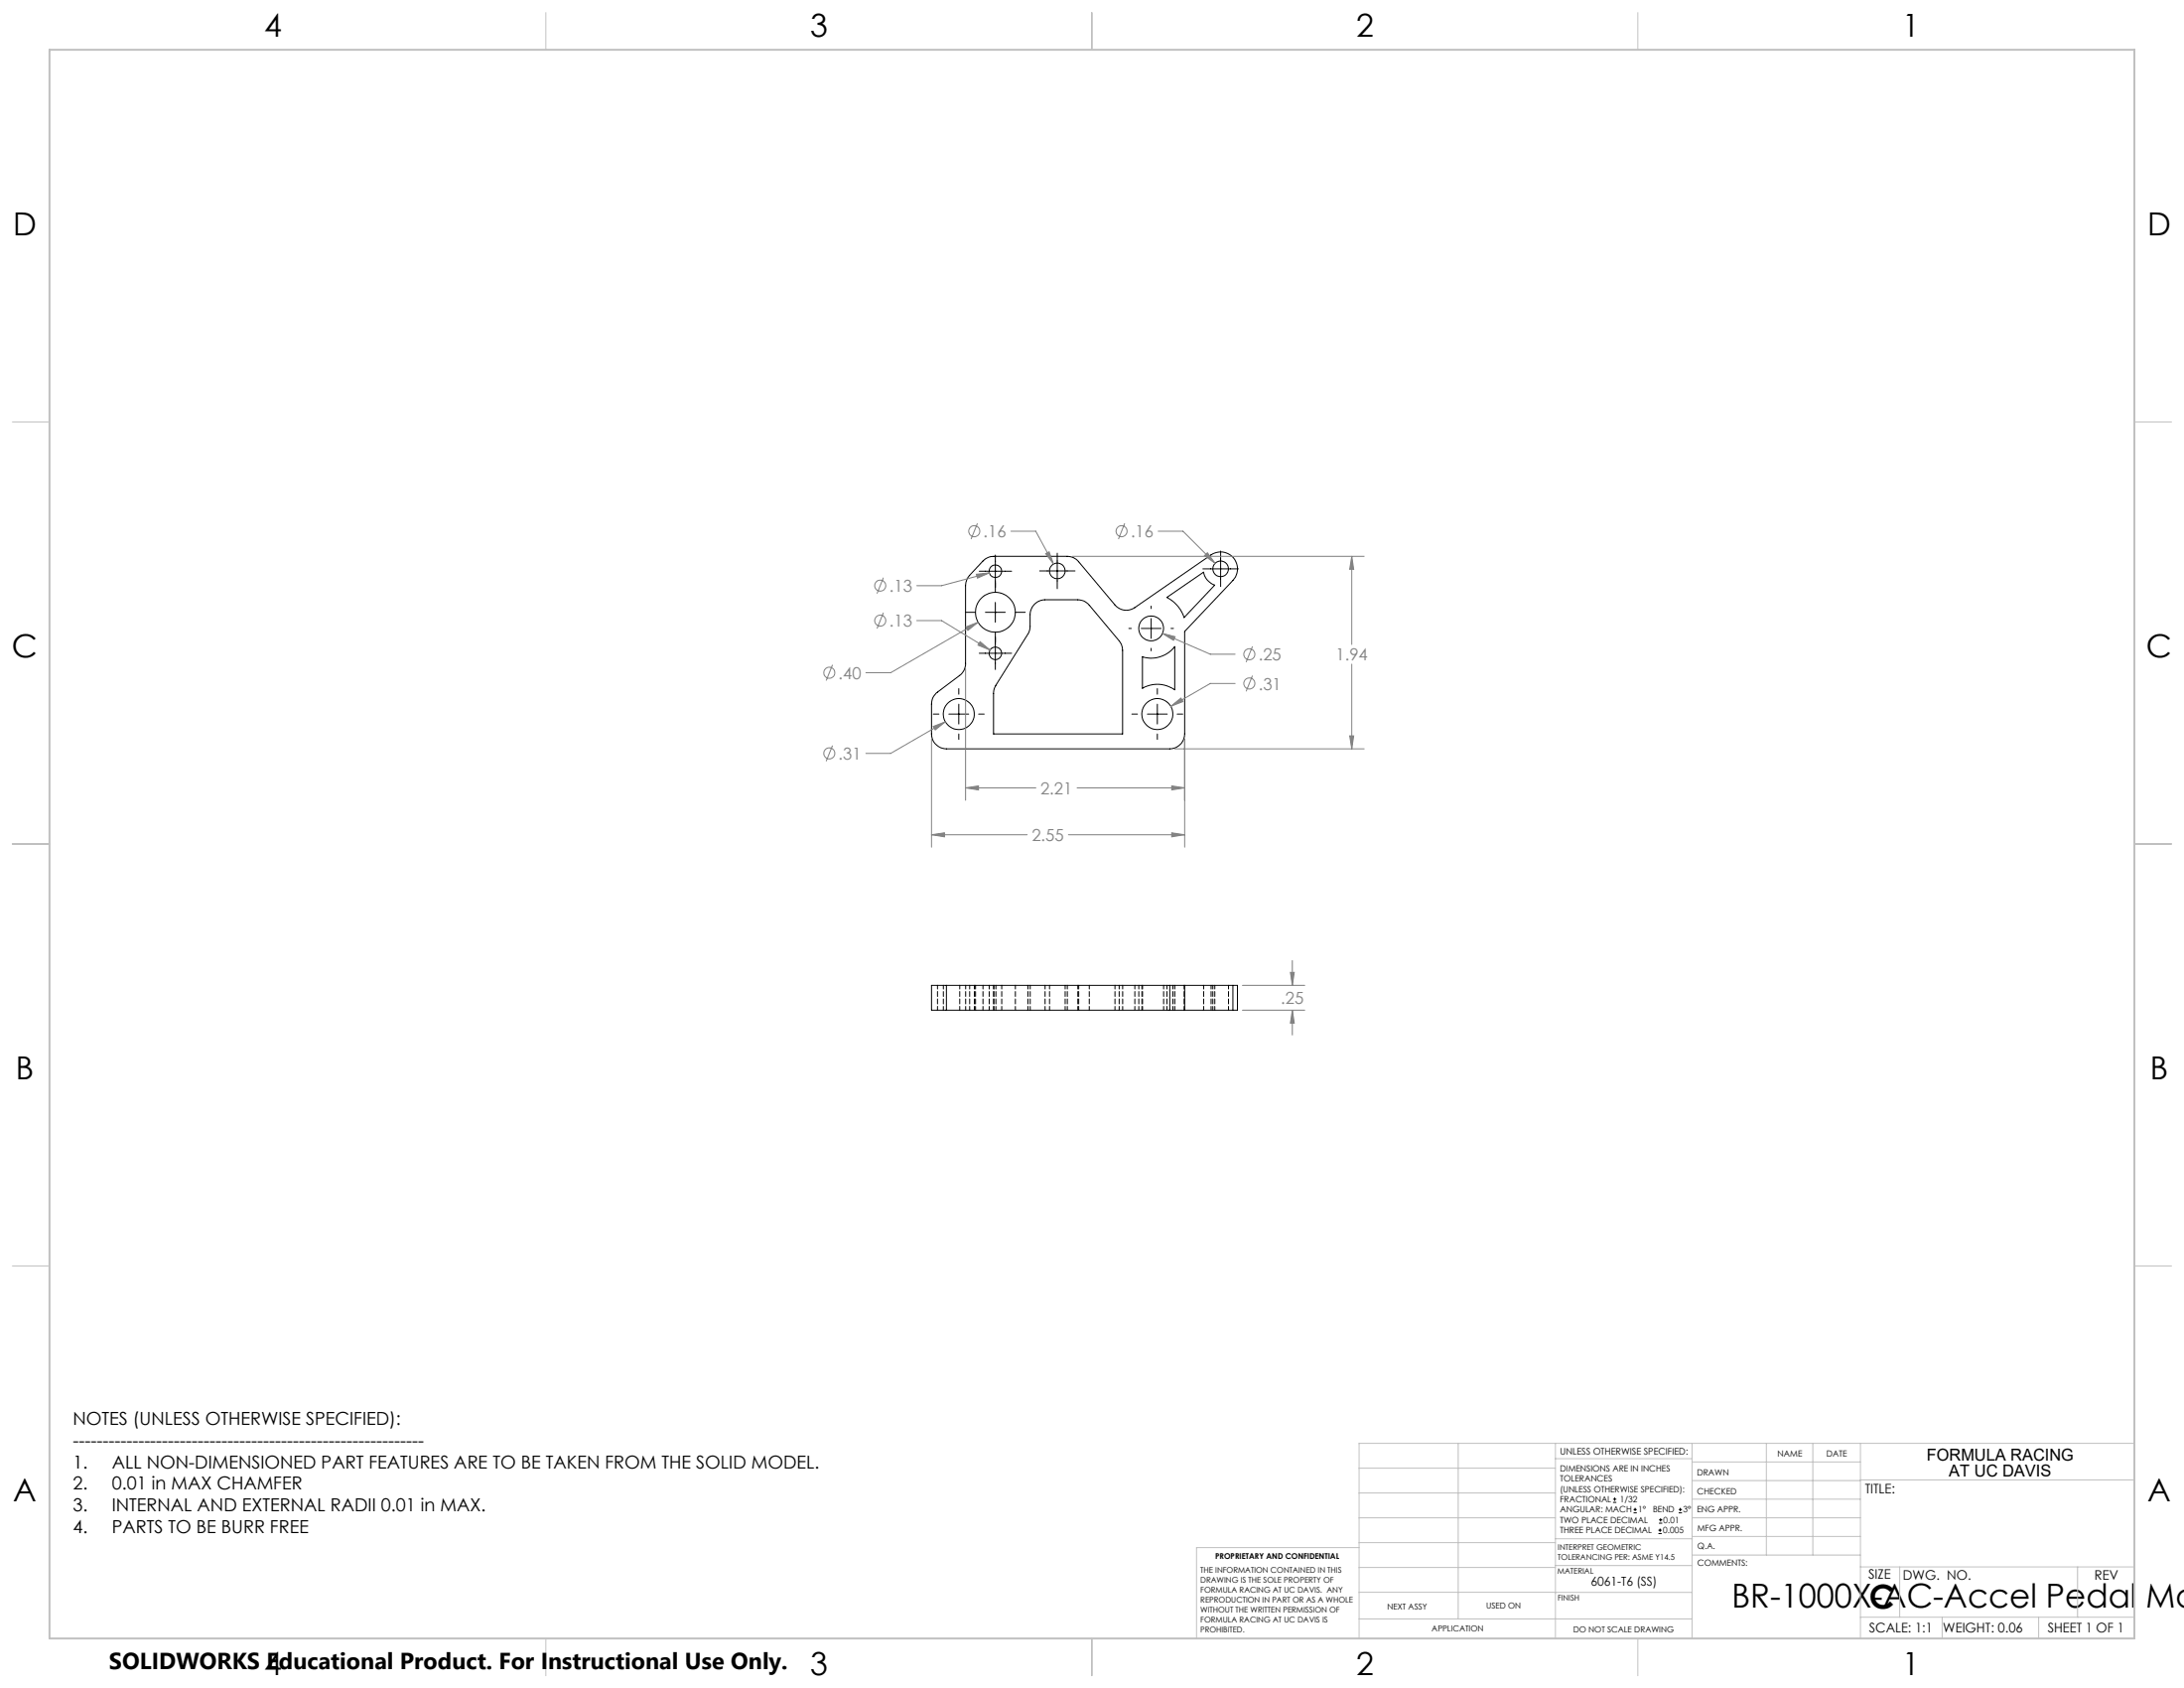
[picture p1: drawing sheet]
<svg xmlns="http://www.w3.org/2000/svg" width="559mm" height="432mm" viewBox="0 0 559 432" stroke-linecap="round" stroke-linejoin="round" font-family="sans-serif">
<g fill="none" stroke="#000" stroke-width=".25">
<path d="M247.1 156.6h2.5M250.5 146.1h8.3M251.5 143.5a3.9 3.9 0 0 1 2.8-1.2h18.8a3.7 3.7 0 0 1 2.9 1.4l9.3 11a3.8 3.8 0 0 0 5 .7l19.5-13.4a4.3 4.3 0 0 1 5.8 .7 4.3 4.3 0 0 1-.1 5.8l-12.4 13v26.2a3.9 3.9 0 0 1-3.8 3.9h-57.2a3.9 3.9 0 0 1-3.8-3.9v-7.6a3.7 3.7 0 0 1 1.6-3l5.6-4.3a3.7 3.7 0 0 0 1.6-3.1v-19.9a4 4 0 0 1 1-2.6zM252.1 156.6h5.1M254.7 142v9.6M254.7 154.1v5.1M259.8 156.6h2.5M264.7 154.6l.8-.6 1.4-.5 8.9-.1a3.7 3.7 0 0 1 2.9 1.4l7.6 9.1a4 4 0 0 1 .9 2.5v21.3h-33v-10.6l.2-1 8.7-14.1 .5-1.6v-3.7l.5-1.4zM266 146h9.1M270.5 141.5v9.1M294.5 155v.7M294.5 158.2v5.1"/>
<path d="M298.6 152.8l9.3-6.4a4.4 4.4 0 0 0 2.9 3.3l-7.8 8.3a8.8 8.8 0 0 0-4.4-5.2zM307.8 145.5h9.1M312.3 141v9M245.3 176.1v1.5M250.5 167.1h8.3M254.7 161.7v9.6M288.8 160.8h.7M292 160.8h5.1M292.3 168a7.7 7.7 0 0 0 8.3-2.6v11.1a7.6 7.6 0 0 0-8.3-.4zM294.5 165.8v.7M296.1 176.1v1.5M299.6 160.8h.6"/>
<path d="M238.8 182.7h1.4M242.8 182.7h5.1M245.3 180.1v5.1M245.3 187.7v1.5M250.4 182.7h1.4M289.6 182.7h1.4M293.6 182.7h5.1M296.1 180.1v5.1M296.1 187.7v1.5M301.2 182.7h1.4M242.1 252.1h-3.8v6.3h3.8M242.1 252.1v6.3"/>
<path d="M242.1 252.1h57.2M242.1 258.4h57.2M299.3 252.1h3.8M299.3 258.4h3.8M299.3 252.1v6.3M303.1 252.1v6.3M303.1 252.1h12.4M303.1 258.4h12.4M315.5 252.1h1.1v6.3h-1.1M315.5 252.1v6.3M412.7 384.3h.9M412.7 383.5h.9"/>
<path d="M413.1 383.1v.8M418 387h.8M418 386.2h.8M418.4 385.7v.9M424.3 392.3h.9M424.3 391.4h.9M424.5 389.6h.8M424.5 388.8h.8M424.7 391v.9M424.9 388.4v.8M429.5 387h.9M429.5 386.2h.9"/>
<path d="M429.9 385.7v.9"/>
<circle cx="254.7" cy="156.6" r="5.1"/>
<circle cx="254.7" cy="146.1" r="1.59"/>
<circle cx="270.5" cy="146" r="2.01"/>
<circle cx="312.3" cy="145.5" r="2"/>
<circle cx="254.7" cy="167.1" r="1.59"/>
<circle cx="294.5" cy="160.8" r="3.2"/>
<circle cx="245.3" cy="182.7" r="4"/>
<circle cx="296.1" cy="182.7" r="4"/>
</g>
<g fill="none" stroke="#000" stroke-width=".25" stroke-dasharray="1.3 .6" stroke-dashoffset=".3">
<path d="M239.9 258.4v-6.4M241.4 252v6.4M245.6 258.4v-6.4M247.1 258.4v-6.4M248.1 258.4v-6.4M249.3 258.4v-6.4M249.6 252v6.4M251.5 258.4v-6.4M253.1 252v6.4M254.2 258.4v-6.4M254.3 258.4v-6.4M254.8 258.4v-6.4"/>
<path d="M256.3 258.4v-6.4M259.8 258.4v-6.4M263 258.4v-6.4M263.6 258.4v-6.4M267.4 258.4v-6.4M268.5 252v6.4M272.5 258.4v-6.4M273.1 258.4v-6.4M275.8 258.4v-6.4M276 258.4v-6.4M278.7 258.4v-6.4M285.3 258.4v-6.4"/>
<path d="M286.4 258.4v-6.4M287.2 258.4v-6.4M290.4 258.4v-6.4M291.4 252v6.4M292.2 252v6.4M292.3 258.4v-6.4M297.7 258.4v-6.4M298.6 258.4v-6.4M300.1 258.4v-6.4M300.6 258.4v-6.4M303 258.4v-6.4M308 258.4v-6.4"/>
<path d="M309.9 258.4v-6.4M310.3 252v6.4M310.8 258.4v-6.4M314.3 258.4v-6.4"/>
</g>
<g fill="none" stroke="#808080" stroke-width=".25">
<path d="M250.1 133.9l-1.6 4M258.7 135.9h6.3l4.6 8.4M287.8 133.9l-1.6 4M296.3 135.9h6.4l8.2 8.2M226 156.7l-1.6 4.1M226 147.8l-1.6 4M234.6 158.7h6.3l12.4 7.6M249.8 146.9l3.4-.4-3.1 1.4zM250.3 159.2l-22.4 12.9h-6.4M253.2 146.5l-12.3 3.3h-6.3M267.5 141.6l.9-.5 1.2 3.2zM274.3 142.3h74.7"/>
<path d="M308.9 141.4l2 2.7-2.7-2zM345.9 142.3l.5 3.3h-1.1zM345.9 142.3v22.6M213 170.1l-1.6 4M247.1 171v33.7M247.2 160.4l3.1-1.2-2.6 2.1zM250.8 164.1l2.5 2.2-3.1-1.3zM297.4 162l3.3 .9-.5 .9zM297.4 162l12.3 5.4h6.3M316 174.8h-6.3l-10.2 5.9M320.5 165.3l-1.7 4.1M320.5 172.8l-1.7 4"/>
<path d="M345.9 169.9v21.7M213 190.7l-1.6 4M238.3 189v27.7M238.8 185.8l3.1-1.2-2.6 2.1zM241.9 184.6l-14 8.1h-6.4M299.5 180.7l2.7-2.1 .5 .9zM300.6 191.6h48.4M303.1 189v27.7M345.3 188.2h1.1l-.5 3.4zM238.3 213.5l3.4-.5v1.1zM238.3 213.5h24.5M247.1 201.5l3.3-.5v1.1z"/>
<path d="M247.1 201.5h17.9M273.4 213.5h29.7M275.6 201.5h27.5M299.8 213l3.3 .5-3.3 .6zM299.8 201l3.3 .5-3.3 .6zM317.9 258.4h15.9M317.9 252.1h15.9M330.2 248.7h1l-.5 3.4zM330.7 258.4l.5 3.3h-1zM330.7 245.7v6.4M330.7 258.4v6.4"/>
<circle cx="249.3" cy="135.9" r="1.42"/>
<circle cx="287" cy="135.9" r="1.42"/>
<circle cx="225.2" cy="149.8" r="1.42"/>
<circle cx="225.2" cy="158.8" r="1.41"/>
<circle cx="212.2" cy="172.1" r="1.41"/>
<circle cx="319.6" cy="174.8" r="1.42"/>
<circle cx="319.7" cy="167.4" r="1.41"/>
<circle cx="212.2" cy="192.7" r="1.42"/>
</g>
<g fill="none" stroke="#c0c0c0" stroke-width=".25">
<path d="M139.7 3.2v9.5M279.4 3.2v9.5M419.1 3.2v9.5M3.1 107.9h9.6M546.1 107.9h9.5M3.1 215.9h9.6M546.1 215.9h9.5M3.1 323.8h9.6M546.1 323.8h9.5M347.7 375.6h50.3M373.1 369.2v44.9M398 369.2v49.9"/>
<path d="M398 373.1h34.9M432.9 369.2v49.9M432.9 378.7h43.1M432.9 374h43.1M451.9 369.2v28.6M463.8 369.2v28.6M476 369.2v49.9M476 378.6h70.1M546.1 369.2h-198.4v49.9M347.7 394.6h50.3M347.7 388.3h50.3M347.7 381.9h50.3"/>
<path d="M347.7 395.9h-41.6v23.2M398 393.6h35M432.9 383.5h43.1M432.9 388.3h43.1M432.9 393h43.1M433 397.8h43M139.7 419.1v9.6M279.4 419.1v9.6M347.7 414.1h85.2M347.7 401h50.3M347.7 407.3h50.3M398 407.4h34.9"/>
<path d="M398 400.5h35M419.1 419.1v9.6M476 413.7h70.1M476 400.8h70.1M486.1 400.8v12.9M496.9 413.7v5.4M521.6 413.7v5.4M531.6 400.8v12.9"/>
</g>
<path d="M12.7 12.7h533.4v406.4h-533.4z" fill="none" stroke="#c0c0c0" stroke-width=".5"/>
<path d="M299.8 213l3.3 .5-3.3 .6zM238.3 213.5l3.4-.5v1.1zM299.8 201l3.3 .5-3.3 .6zM247.1 201.5l3.3-.5v1.1zM238.8 185.8l.5 .9 2.6-2.1zM247.2 160.4l.5 .9 2.6-2.1zM297.4 162l2.8 1.8 .5-.9zM299.5 180.7l3.2-1.2-.5-.9zM250.8 164.1l-.6 .9 3.1 1.3zM249.8 146.9l.3 1 3.1-1.4zM267.5 141.6l2.1 2.7-1.2-3.2zM308.9 141.4l-.7 .7 2.7 2zM345.3 188.2h1.1l-.5 3.4zM345.9 142.3l.5 3.3h-1.1zM330.7 258.4l.5 3.3h-1zM330.2 248.7h1l-.5 3.4z" fill="#808080"/>
<g font-size="8.5">
<text x="443.1" y="411.3">BR-1000X-AC-Accel Pedal Mo</text>
<text x="478.3" y="411.4">C</text>
</g>
<g font-size="8.1">
<text x="67.6" y="9.3">4</text>
<text x="207.3" y="9.3">3</text>
<text x="347" y="9.3">2</text>
<text x="486.7" y="9.3">1</text>
<text x="3.3" y="60.1">D</text>
<text x="549.4" y="60.1">D</text>
<text x="3" y="168">C</text>
<text x="549.1" y="168">C</text>
<text x="4" y="276">B</text>
<text x="550.1" y="276">B</text>
<text x="3.3" y="383.9">A</text>
<text x="549.4" y="383.9">A</text>
<text x="67.6" y="428.4">4</text>
<text x="207.3" y="428.4">3</text>
<text x="347" y="428.4">2</text>
<text x="486.7" y="428.4">1</text>
</g>
<text font-size="5.9" x="27.9" y="427">SOLIDWORKS Educational Product. For Instructional Use Only.</text>
<g font-size="4.6">
<text x="18.6" y="364.4">NOTES (UNLESS OTHERWISE SPECIFIED):</text>
<text x="18.6" y="370">-----------------------------------------------------------</text>
<text x="18.6" y="375.5">1.</text>
<text x="28.7" y="375.5">ALL NON-DIMENSIONED PART FEATURES ARE TO BE TAKEN FROM THE SOLID MODEL.</text>
<text x="18.6" y="381.1">2.</text>
<text x="28.7" y="381.1">0.01 in MAX CHAMFER</text>
<text x="18.6" y="386.7">3.</text>
<text x="28.7" y="386.7">INTERNAL AND EXTERNAL RADII 0.01 in MAX.</text>
<text x="18.6" y="392.3">4.</text>
<text x="28.7" y="392.3">PARTS TO BE BURR FREE</text>
</g>
<g font-size="4.2" fill="#808080">
<text x="251.6" y="137.5">.16</text>
<text x="289.3" y="137.5">.16</text>
<text x="227.6" y="151.4">.13</text>
<text x="227.6" y="160.3">.13</text>
<text x="214.5" y="173.7">.40</text>
<text x="322" y="169">.25</text>
<text x="341.8" y="169">1.94</text>
<text x="322" y="176.4">.31</text>
<text x="214.5" y="194.3">.31</text>
<text x="266.2" y="203.1">2.21</text>
<text x="264" y="215.1">2.55</text>
<text x="327.7" y="256.7">.25</text>
</g>
<g font-size="4.2">
<text x="493" y="373.5">FORMULA RACING</text>
<text x="498.7" y="377.8">AT UC DAVIS</text>
</g>
<g font-size="3.4">
<text x="477.2" y="381.9">TITLE:</text>
<text x="478.1" y="404">SIZE</text>
<text x="486.9" y="404">DWG. NO.</text>
<text x="535.9" y="404.1">REV</text>
<text x="478.2" y="417.6">SCALE: 1:1</text>
<text x="497.1" y="417.7">WEIGHT: 0.06</text>
<text x="523.9" y="417.6">SHEET 1 OF 1</text>
</g>
<text font-size="3.2" x="407" y="405.7">6061-T6 (SS)</text>
<text font-size="2.4" x="399.2" y="372.1">UNLESS OTHERWISE SPECIFIED:</text>
<g font-size="2.2">
<text x="399.2" y="376.4">DIMENSIONS ARE IN INCHES</text>
<text x="434.2" y="377.3">DRAWN</text>
<text x="454.8" y="372.5">NAME</text>
<text x="467.3" y="372.6">DATE</text>
<text x="399.2" y="379">TOLERANCES</text>
<text x="399.2" y="381.7">(UNLESS OTHERWISE SPECIFIED):</text>
<text x="434.3" y="382.2">CHECKED</text>
<text x="399.2" y="389.6">TWO PLACE DECIMAL</text>
<text x="399.2" y="384.3">FRACTIONAL</text>
<text x="399.2" y="387">ANGULAR: MACH</text>
<text x="414.5" y="384.3">1/32</text>
<text x="419.1" y="387">1°</text>
<text x="422.9" y="387">BEND</text>
<text x="425.6" y="389.6">0.01</text>
<text x="430.6" y="387">3°</text>
<text x="434.2" y="386.9">ENG APPR.</text>
<text x="399.2" y="392.3">THREE PLACE DECIMAL</text>
<text x="425.5" y="392.3">0.005</text>
<text x="434.3" y="391.6">MFG APPR.</text>
<text x="434.3" y="396.3">Q.A.</text>
<text x="434.3" y="400.5">COMMENTS:</text>
</g>
<g font-size="2.1">
<text x="354.9" y="411.6">NEXT ASSY</text>
<text x="380.3" y="411.6">USED ON</text>
<text x="366.3" y="417.4">APPLICATION</text>
<text x="402.5" y="417.5">DO NOT SCALE DRAWING</text>
</g>
<g font-size="2">
<text x="310.9" y="398.8">PROPRIETARY AND CONFIDENTIAL</text>
<text x="398.6" y="396.5">INTERPRET GEOMETRIC</text>
<text x="398.6" y="399">TOLERANCING PER: ASME Y14.5</text>
<text x="307.2" y="402.4">THE INFORMATION CONTAINED IN THIS</text>
<text x="307.2" y="404.9">DRAWING IS THE SOLE PROPERTY OF</text>
<text x="307.2" y="407.5">FORMULA RACING AT UC DAVIS. ANY</text>
<text x="398.5" y="402.6">MATERIAL</text>
<text x="307.2" y="410">REPRODUCTION IN PART OR AS A WHOLE</text>
<text x="307.2" y="412.5">WITHOUT THE WRITTEN PERMISSION OF</text>
<text x="398.5" y="409.4">FINISH</text>
<text x="307.2" y="415">FORMULA RACING AT UC DAVIS IS</text>
<text x="307.2" y="417.6">PROHIBITED.</text>
</g>
</svg>
